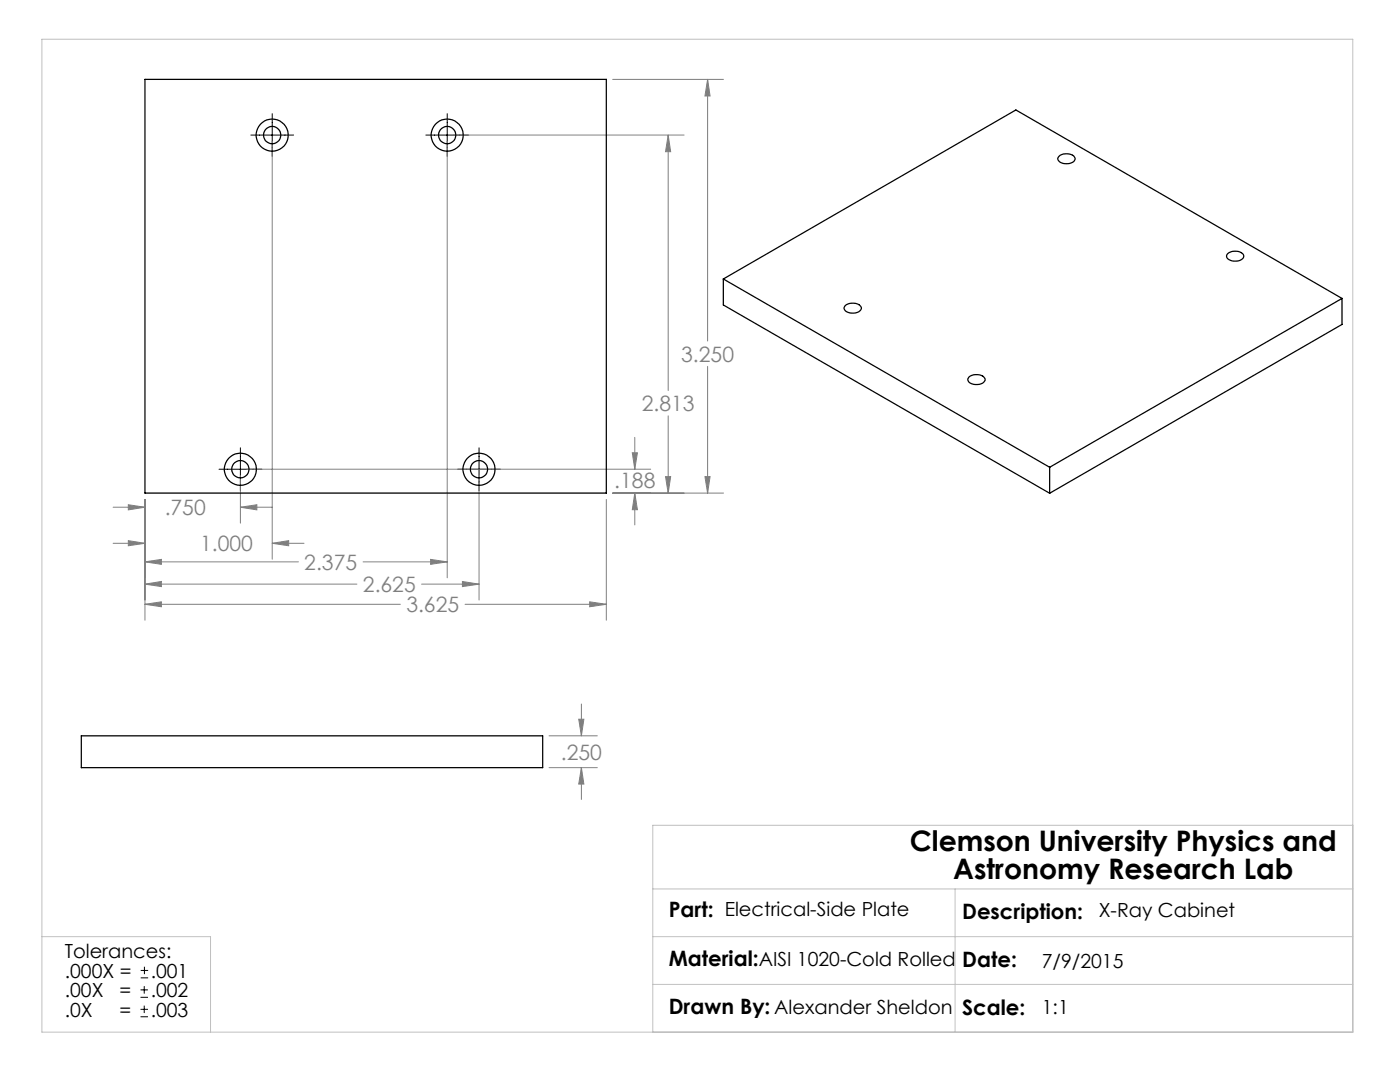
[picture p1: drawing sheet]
<svg xmlns="http://www.w3.org/2000/svg" width="279mm" height="216mm" viewBox="0 0 279 216" stroke-linecap="round" stroke-linejoin="round" font-family="sans-serif">
<g fill="none" stroke="#000" stroke-width=".2">
<path d="M50.1 27h8.5M54.3 22.7v8.5M85 27h8.5M89.3 22.7v8.5M43.7 93.6h8.5M48 89.4v8.5M91.3 93.6h8.6M95.6 89.4v8.5M28 199h1.5M28 197.5h1.5M28.1 195.1h1.5M28.1 193.6h1.5"/>
<path d="M28.8 196.8v1.5M28.8 192.9v1.5M28 202.9h1.5M28 201.4h1.5M28.8 200.7v1.4"/>
</g>
<g fill="none" stroke="#808080" stroke-width=".2">
<path d="M122.3 15.8h22.1M141.2 15.8l.5 3.4h-1zM141.2 15.8v52.3M54.3 28.2v83.4M89.3 28.2v87.1M90.5 27h46M133.3 27l.5 3.3h-1zM133.4 27v50.9M141.2 73.1v25.3M28.9 99.7v24.1M48 94.9v9.5M49.2 93.6h80.7"/>
<path d="M95.6 94.9v24.8M121 99.7v24.1M122.3 98.4h22.1M126.2 90.3h1l-.5 3.3zM126.7 98.4l.5 3.3h-1zM126.7 87.3v6.3M126.7 98.4v6.3M132.8 95.1h1l-.5 3.3zM133.4 83v15.4M140.7 95.1h1l-.5 3.3zM22.6 101.2h6.3M22.6 108.4h6.3"/>
<path d="M25.6 100.7l3.3 .5-3.3 .5zM25.6 107.9l3.3 .5-3.3 .5zM28.9 112.1h30.6M28.9 116.6h42.3M28.9 112.1l3.3-.5v1zM28.9 116.6l3.3-.6v1.1zM48 101.2h6.3M48 101.2l3.3-.5v1zM54.3 108.4h6.4M54.3 108.4l3.3-.5v1zM72.5 112.1h16.8M84.1 116.6h11.5"/>
<path d="M85.9 111.6l3.4 .5-3.4 .5zM92.3 116l3.3 .6-3.3 .5zM28.9 120.6h51M28.9 120.6l3.3-.5v1zM92.8 120.6h28.2M117.7 120.1l3.3 .5-3.3 .5zM109.6 146.8h9.6M109.6 153.2h9.6M115.5 143.5h1l-.5 3.3zM116 153.2l.5 3.3h-1zM116 140.5v6.3M116 153.2v6.3"/>
</g>
<path d="M8.4 7.8h261.6v198.2h-261.6zM130.3 177.4h139.7M190.6 177.4v28.6M270 164.7h-139.7v41.3M8.4 186.9h33.6v19.1M130.3 186.9h139.7M130.3 196.4h139.7" fill="none" stroke="#c0c0c0" stroke-width=".2"/>
<path d="M115.5 143.5h1l-.5 3.3zM116 153.2l.5 3.3h-1zM48 101.2l3.3-.5v1zM25.6 100.7l3.3 .5-3.3 .5zM25.6 107.9l3.3 .5-3.3 .5zM54.3 108.4l3.3-.5v1zM28.9 112.1l3.3-.5v1zM85.9 111.6l3.4 .5-3.4 .5zM92.3 116l3.3 .6-3.3 .5zM28.9 116.6l3.3-.6v1.1zM117.7 120.1l3.3 .5-3.3 .5zM28.9 120.6l3.3-.5v1zM126.7 98.4l.5 3.3h-1zM126.2 90.3h1l-.5 3.3zM132.8 95.1h1l-.5 3.3zM133.3 27l.5 3.3h-1zM141.2 15.8l.5 3.4h-1zM140.7 95.1h1l-.5 3.3z" fill="#808080"/>
<g fill="none" stroke="#000" stroke-width=".25">
<path d="M28.9 15.8h92.1v82.6h-92.1zM211.4 31.2a2.35 2.35 0 0 1 3.1 .2 .96 .96 0 0 1-1.1 1.2 1.77 1.77 0 0 1-2.3-1zM144.4 55.7l65.1 37.5M144.4 55.7l58.3-33.8 65.1 37.6M144.4 55.7v5.2l65.1 37.5M245 50.6a2.4 2.4 0 0 1 3.1 .2 1.14 1.14 0 0 1-1.4 1.3 1.49 1.49 0 0 1-1.9-1.1zM267.8 59.5l-58.3 33.7M267.8 59.5v5.2l-58.3 33.7M168.7 61a2.4 2.4 0 0 1 3.1 .2 .96 .96 0 0 1-1.1 1.2 1.97 1.97 0 0 1-2.2-.8zM193.4 75.2a2.4 2.4 0 0 1 3.1 .2 .96 .96 0 0 1-1.1 1.3 1.97 1.97 0 0 1-2.3-.9zM209.5 93.2v5.2M16.2 146.8h92.1v6.4h-92.1z"/>
<circle cx="54.3" cy="27" r="1.73"/>
<circle cx="54.3" cy="27" r="3.2"/>
<circle cx="89.2" cy="27" r="1.73"/>
<circle cx="89.3" cy="27" r="3.2"/>
<circle cx="48" cy="93.6" r="1.73"/>
<circle cx="48" cy="93.6" r="3.2"/>
<circle cx="95.6" cy="93.6" r="1.73"/>
<circle cx="95.6" cy="93.6" r="3.2"/>
</g>
<g font-size="5.6">
<text x="181.6" y="169.8">Clemson University Physics and</text>
<text x="190.2" y="175.5">Astronomy Research Lab</text>
</g>
<g font-size="4.2" fill="#808080">
<text x="135.9" y="72.2">3.250</text>
<text x="128.1" y="82">2.813</text>
<text x="122.6" y="97.4">.188</text>
<text x="32.9" y="102.8">.750</text>
<text x="39.9" y="110">1.000</text>
<text x="60.7" y="113.7">2.375</text>
<text x="72.4" y="118.1">2.625</text>
<text x="81.1" y="122.2">3.625</text>
<text x="111.9" y="151.6">.250</text>
</g>
<g font-size="4.2">
<text x="133.5" y="183.1">Part: Electrical-Side Plate</text>
<text x="192" y="183.3">Description:</text>
<text x="133.5" y="192.7">Material:AISI 1020-Cold Rolled</text>
<text x="192" y="192.9">Date:</text>
<text x="133.5" y="202.3">Drawn By: Alexander Sheldon</text>
<text x="192" y="202.5">Scale:</text>
</g>
<g font-size="3.9">
<text x="219.3" y="183.1">X-Ray Cabinet</text>
<text x="12.9" y="191.2">Tolerances:</text>
<text x="12.9" y="195.1">.000X =</text>
<text x="30.1" y="195.1">.001</text>
<text x="207.9" y="193.1">7/9/2015</text>
<text x="12.9" y="199">.00X</text>
<text x="12.9" y="202.8">.0X</text>
<text x="23.9" y="202.8">=</text>
<text x="23.9" y="199">=</text>
<text x="30.1" y="202.8">.003</text>
<text x="30.1" y="199">.002</text>
<text x="207.9" y="202.3">1:1</text>
</g>
</svg>
